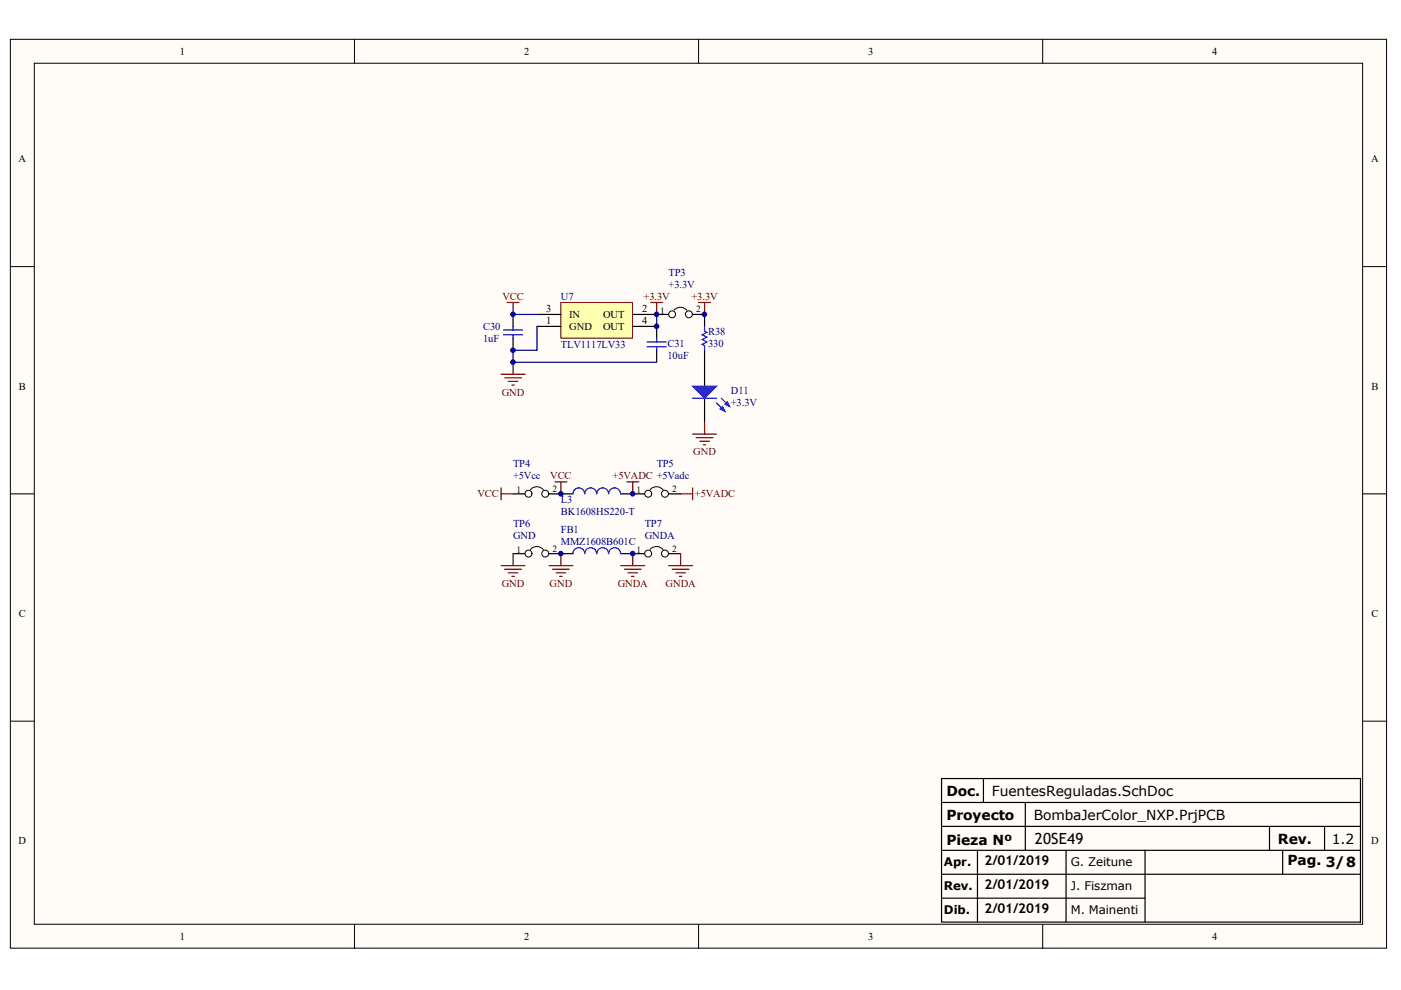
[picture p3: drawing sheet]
<svg xmlns="http://www.w3.org/2000/svg" width="297mm" height="210mm" viewBox="0 0 297 210" stroke-linecap="round" stroke-linejoin="round" font-family="sans-serif">
<g fill="#fffcf8" stroke="#000" stroke-width=".21">
<path d="M2.2 8.3h291.8v192.7h-291.8z"/>
<path d="M7.3 13.4h281.6v182.6h-281.6z"/>
</g>
<path d="M75.2 8.3v5.1M148.1 8.3v5.1M221.1 8.3v5.1M2.2 56.5h5.1M289 56.5h5M2.2 104.7h5.1M289 104.7h5M2.2 152.9h5.1M289 152.9h5M75.2 196v5.1M148.1 196v5.1M221.1 196v5.1" fill="none" stroke="#000" stroke-width=".21"/>
<g fill="none" stroke="#000" stroke-width=".25">
<path d="M118.9 117.4h2.6M131.6 117.4h2.6M199.6 165.1h88.8v30.4h-88.8zM199.6 175.2h88.8M199.6 170.1h88.8M208.5 165.1v5M217.4 170.1v10.2M269.2 175.2v5.1M280.8 175.2v5.1M199.6 180.3h88.8M199.6 190.4h43.2M199.6 185.4h88.8"/>
<path d="M207.2 180.3v15.2M226 180.3v15.2M242.8 180.3v15.2M272 180.3v5.1"/>
</g>
<g fill="none" stroke="#800000" stroke-width=".25">
<path d="M106.2 79.3h5.1M108.8 76.8v2.5M138 64.1h2.5M139.2 64.1v2.6M107 80.1h3.6M107.8 80.9h2M108.5 81.6h.5M116.4 119.9h5.1M118.9 117.4v2.5M131.6 119.9h5.1M134.2 117.4v2.5M117.2 120.7h3.5"/>
<path d="M117.9 121.4h2M118.7 122.2h.5M132.4 120.7h3.5M133.1 121.4h2.1M133.9 122.2h.5"/>
</g>
<path d="M126.5 117.4a1.27 1.27 0 0 0-1.3-1.3 1.27 1.27 0 0 0-1.2 1.3 1.24 1.24 0 0 0-1.3-1.3 1.24 1.24 0 0 0-1.2 1.3M129 117.4a1.24 1.24 0 0 0-1.2-1.3 1.24 1.24 0 0 0-1.3 1.3M131.6 117.4a1.26 1.26 0 0 0-1.3-1.3 1.26 1.26 0 0 0-1.2 1.3" fill="none" stroke="#00f" stroke-width=".25"/>
<path d="M118.9 64.1h15.2v7.6h-15.2z" fill="#ffffb0" stroke="#800000" stroke-width=".21"/>
<g fill="none" stroke="#000" stroke-width=".25">
<path d="M108.8 66.7v2.5M108.8 71.7v2.6M113.9 69.2h5M113.9 66.7h5M134.2 69.2h5v2.5M134.2 66.7h5M139.2 74.3v2.5M149.4 66.7v2.5M149.4 74.3v7.6M149.4 84.4v5.1M108.8 104.7h2.5M116.4 104.7h5.1"/>
<path d="M131.6 104.7h2.6"/>
</g>
<path d="M107.5 64.1h2.5M108.8 64.1v2.6M146.8 92h5.1M147.6 92.8h3.6M148.4 93.6h2M149.1 94.3h.5M149.4 89.5v2.5M117.7 102.2h2.5M118.9 102.2v2.5M132.9 102.2h2.5M134.2 102.2v2.5" fill="none" stroke="#800000" stroke-width=".25"/>
<g fill="none" stroke="#00f" stroke-width=".25">
<path d="M106.7 70h4.1M106.7 71h4.1M108.8 69.2v.8M108.8 71v.7M137.2 72.5h4.1M137.2 73.5h4.1M139.2 71.7v.8M139.2 73.5v.8M149.4 69.2v1l.5 .3-1 .5 1 .5-1 .5 1 .5-1 .5 .5 .3v1M146.8 84.4h5.1M151.9 85.4l1.8 1.8M152.9 84.4l1.8 1.8"/>
<path d="M124 104.7a1.24 1.24 0 0 0-1.3-1.3 1.24 1.24 0 0 0-1.2 1.3M126.5 104.7a1.26 1.26 0 0 0-1.3-1.3 1.26 1.26 0 0 0-1.2 1.3M129 104.7a1.24 1.24 0 0 0-1.2-1.3 1.24 1.24 0 0 0-1.3 1.3M131.6 104.7a1.26 1.26 0 0 0-1.3-1.3 1.26 1.26 0 0 0-1.2 1.3"/>
</g>
<path d="M108.8 66.7h5.1M113.9 69.2v5.1h-5.1v2.5h30.4M139.2 66.7v2.5" fill="none" stroke="#000080" stroke-width=".25"/>
<g fill="#00f" stroke="#00f" stroke-width=".25">
<path d="M146.8 81.9h5.1l-2.5 2.5z"/>
<path d="M152.7 86.7l.5-.5 .5 1z"/>
<path d="M153.7 85.7l.5-.5 .5 1z"/>
</g>
<g fill="#fff" stroke="#000" stroke-width=".21">
<circle cx="115.6" cy="104.7" r=".74"/>
<circle cx="112.1" cy="104.7" r=".74"/>
</g>
<path d="M112.5 103.8a1.75 1.75 0 0 1 2.7 0" fill="none" stroke="#000" stroke-width=".21"/>
<path d="M134.2 104.7h2.5M141.8 104.7h2.5" fill="none" stroke="#000" stroke-width=".25"/>
<g fill="#fff" stroke="#000" stroke-width=".21">
<circle cx="141" cy="104.7" r=".74"/>
<circle cx="137.4" cy="104.7" r=".74"/>
</g>
<path d="M137.8 103.8a1.77 1.77 0 0 1 2.8 0" fill="none" stroke="#000" stroke-width=".21"/>
<path d="M106.2 104.7h2.6M106.2 103.4v2.6M144.3 104.7h2.5M146.8 103.4v2.6" fill="none" stroke="#800000" stroke-width=".25"/>
<path d="M108.8 117.4h2.5M116.4 117.4h2.5" fill="none" stroke="#000" stroke-width=".25"/>
<g fill="#fff" stroke="#000" stroke-width=".21">
<circle cx="115.6" cy="117.4" r=".74"/>
<circle cx="112.1" cy="117.4" r=".74"/>
</g>
<path d="M112.5 116.5a1.75 1.75 0 0 1 2.7 0" fill="none" stroke="#000" stroke-width=".21"/>
<path d="M106.2 119.9h5.1M108.8 117.4v2.5M107 120.7h3.6M107.8 121.4h2M108.5 122.2h.5" fill="none" stroke="#800000" stroke-width=".25"/>
<path d="M134.2 117.4h2.5M141.8 117.4h2.5" fill="none" stroke="#000" stroke-width=".25"/>
<g fill="#fff" stroke="#000" stroke-width=".21">
<circle cx="141" cy="117.4" r=".74"/>
<circle cx="137.4" cy="117.4" r=".74"/>
</g>
<path d="M137.8 116.5a1.77 1.77 0 0 1 2.8 0" fill="none" stroke="#000" stroke-width=".21"/>
<path d="M141.8 119.9h5M144.3 117.4v2.5M142.5 120.7h3.6M143.3 121.4h2M144.1 122.2h.5" fill="none" stroke="#800000" stroke-width=".25"/>
<path d="M139.2 66.7h2.6M146.8 66.7h2.6" fill="none" stroke="#000" stroke-width=".25"/>
<g fill="#fff" stroke="#000" stroke-width=".21">
<circle cx="146.1" cy="66.6" r=".74"/>
<circle cx="142.5" cy="66.6" r=".74"/>
</g>
<path d="M142.9 65.8a1.77 1.77 0 0 1 2.7 0" fill="none" stroke="#000" stroke-width=".21"/>
<path d="M148.1 64.1h2.5M149.4 64.1v2.6" fill="none" stroke="#800000" stroke-width=".25"/>
<g fill="#000080" stroke="#000080" stroke-width=".21">
<circle cx="108.8" cy="76.8" r=".48"/>
<circle cx="108.8" cy="74.3" r=".48"/>
<circle cx="108.8" cy="66.6" r=".48"/>
<circle cx="118.9" cy="117.4" r=".48"/>
<circle cx="118.9" cy="104.7" r=".48"/>
<circle cx="134.1" cy="117.4" r=".48"/>
<circle cx="134.1" cy="104.7" r=".48"/>
<circle cx="139.2" cy="69.2" r=".48"/>
<circle cx="139.2" cy="66.6" r=".48"/>
<circle cx="149.4" cy="66.6" r=".48"/>
</g>
<text font-size="3.2" x="219.4" y="179">20SE49</text>
<g font-size="2.9">
<text x="200.6" y="173.9">Proyecto</text>
<text x="200.6" y="168.8">Doc.</text>
<text x="210.3" y="168.8">FuentesReguladas.SchDoc</text>
<text x="219.2" y="173.9">BombaJerColor_NXP.PrjPCB</text>
<text x="200.6" y="179.2">Pieza Nº</text>
<text x="270.9" y="178.9">Rev.</text>
<text x="282.4" y="178.9">1.2</text>
<text x="208.8" y="183.5">2/01/2019</text>
<text x="273" y="183.5">Pag. 3/8</text>
<text x="208.8" y="188.6">2/01/2019</text>
<text x="208.8" y="193.6">2/01/2019</text>
</g>
<g font-size="2.5">
<text x="200.1" y="183.6">Apr.</text>
<text x="227" y="183.6">G. Zeitune</text>
<text x="200.1" y="188.6">Rev.</text>
<text x="227" y="188.6">J. Fiszman</text>
<text x="200.1" y="193.7">Dib.</text>
<text x="227" y="193.7">M. Mainenti</text>
</g>
<g font-size="2.2">
<text x="38.2" y="11.6">1</text>
<text x="111.1" y="11.6">2</text>
<text x="184.1" y="11.6">3</text>
<text x="257" y="11.6">4</text>
<text x="3.9" y="34.4">A</text>
<text x="290.7" y="34.4">A</text>
<text x="115.8" y="68.7">1</text>
<text x="115.8" y="66.1">3</text>
<text x="120.7" y="69.9">GND</text>
<text x="120.7" y="67.4">IN</text>
<text x="127.9" y="67.4">OUT</text>
<text x="127.9" y="69.9">OUT</text>
<text x="136.2" y="66.1">2</text>
<text x="136.2" y="68.7">4</text>
<text x="4" y="82.6">B</text>
<text x="290.8" y="82.6">B</text>
<text x="4" y="130.8">C</text>
<text x="290.8" y="130.8">C</text>
<text x="3.9" y="179">D</text>
<text x="290.7" y="179">D</text>
<text x="38.2" y="199.3">1</text>
<text x="111.1" y="199.3">2</text>
<text x="184.1" y="199.3">3</text>
<text x="257" y="199.3">4</text>
</g>
<g font-size="2.2" fill="#000080">
<text x="141.8" y="58.5">TP3</text>
<text x="118.9" y="63.6">U7</text>
<text x="141.8" y="61">+3.3V</text>
<text x="102.4" y="69.9">C30</text>
<text x="150.1" y="70.9">R38</text>
<text x="102.4" y="72.5">1uF</text>
<text x="118.9" y="73.7">TLV1117LV33</text>
<text x="141.5" y="73.5">C31</text>
<text x="141.5" y="76">10uF</text>
<text x="150.1" y="73.5">330</text>
<text x="155" y="83.6">D11</text>
<text x="155" y="86.2">+3.3V</text>
<text x="108.8" y="99.1">TP4</text>
<text x="108.8" y="101.6">+5Vcc</text>
<text x="139.2" y="99.1">TP5</text>
<text x="118.9" y="106.7">L3</text>
<text x="108.8" y="111.8">TP6</text>
<text x="118.9" y="113">FB1</text>
<text x="118.9" y="109.2">BK1608HS220-T</text>
<text x="136.7" y="111.8">TP7</text>
<text x="108.8" y="114.3">GND</text>
<text x="118.9" y="115.6">MMZ1608B601C</text>
<text x="136.7" y="114.3">GNDA</text>
</g>
<g font-size="2.2" fill="#800000">
<text x="106.5" y="63.6">VCC</text>
<text x="136.5" y="63.6">+3.3V</text>
<text x="146.6" y="63.6">+3.3V</text>
<text x="106.4" y="83.9">GND</text>
<text x="116.7" y="101.6">VCC</text>
<text x="129.9" y="101.6">+5VADC +5Vadc</text>
<text x="147" y="96.6">GND</text>
<text x="101.2" y="105.4">VCC</text>
<text x="147.4" y="105.4">+5VADC</text>
<text x="106.4" y="124.5">GND</text>
<text x="116.5" y="124.5">GND</text>
<text x="131" y="124.5">GNDA</text>
<text x="141.1" y="124.5">GNDA</text>
</g>
<g font-size="2">
<text x="140" y="66.5">1</text>
<text x="147.6" y="66.2">2</text>
<text x="109.5" y="104.5">1</text>
<text x="117.2" y="104.3">2</text>
<text x="134.9" y="104.5">1</text>
<text x="142.5" y="104.3">2</text>
<text x="109.5" y="117.2">1</text>
<text x="117.2" y="116.9">2</text>
<text x="134.9" y="117.2">1</text>
<text x="142.5" y="116.9">2</text>
</g>
</svg>
